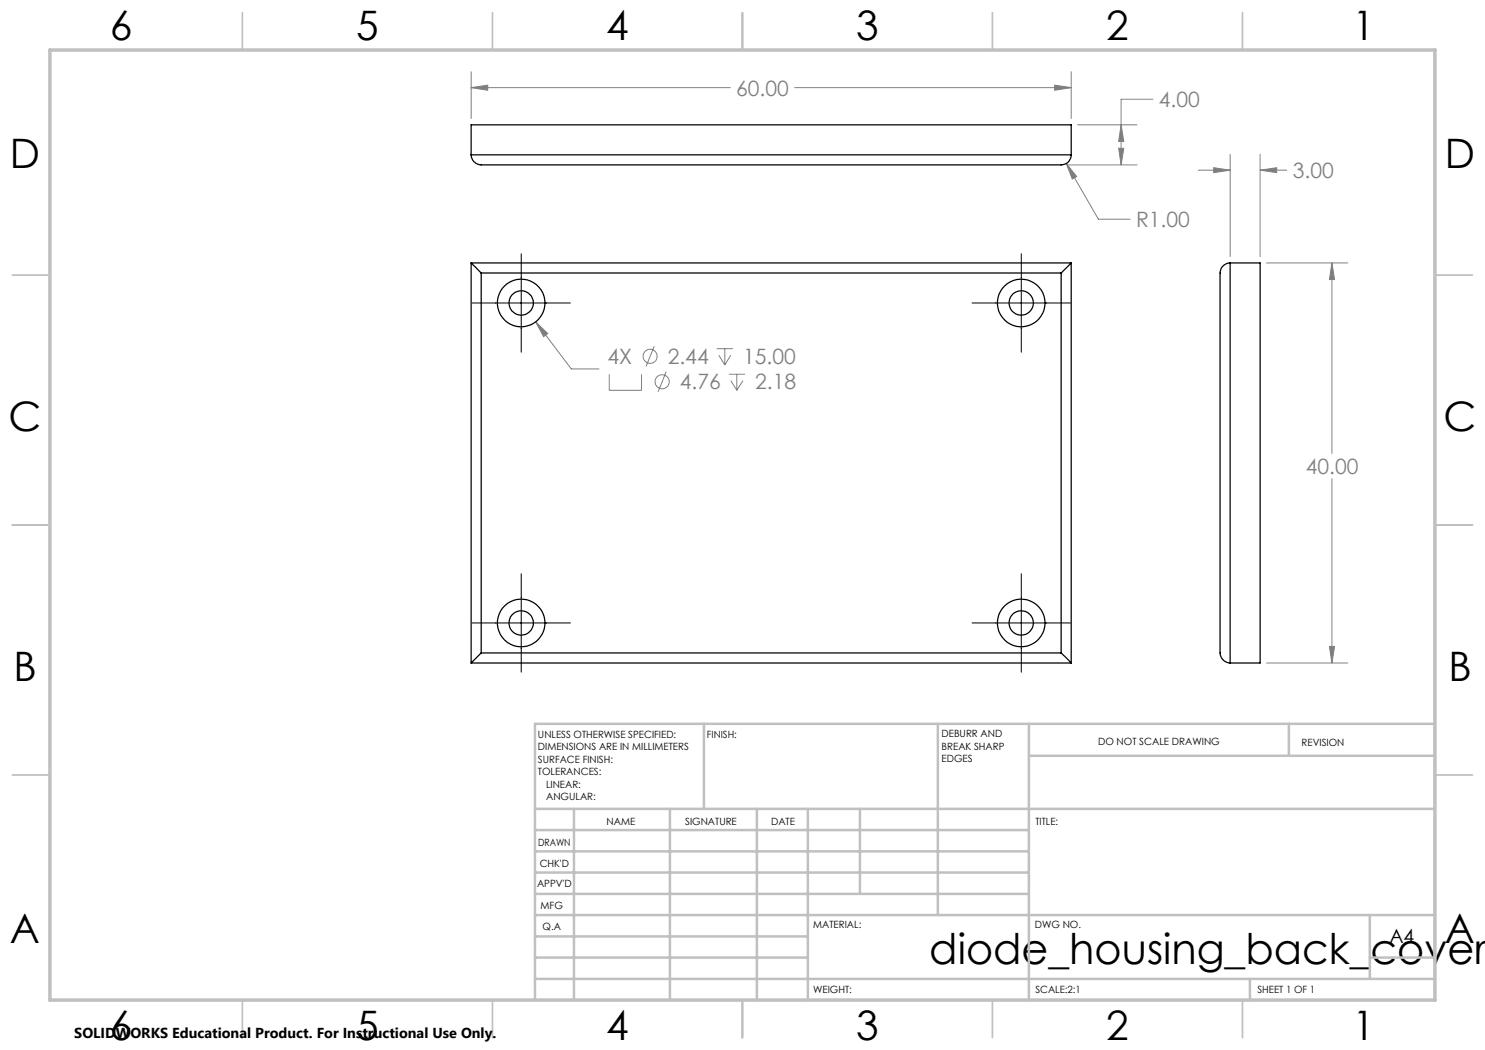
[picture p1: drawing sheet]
<svg xmlns="http://www.w3.org/2000/svg" width="297mm" height="210mm" viewBox="0 0 297 210" stroke-linecap="round" stroke-linejoin="round" font-family="sans-serif">
<g fill="none" stroke="#808080" stroke-width=".2">
<path d="M94.2 17.5l3.3-.5v1.1zM94.2 14.3v9.4M94.2 17.5h51.9M158.9 17.5h55.3M210.9 17l3.3 .5-3.3 .6zM214.2 14.3v9.4M230.6 19.9h-6.4v13.1M213.3 32.7l2 2.6-.8 .5zM213.3 32.7l6.4 11.1h6.3M213.5 33h13.9M215.5 25h11.9M223.7 29.7h1.1l-.6 3.3z"/>
<path d="M224.2 25l.6 3.3h-1.1zM239.7 34h6.3M242.7 33.5l3.3 .5-3.3 .5zM246 30.9v20.4M252 34l3.3-.5v1zM252 30.9v20.4M252 34h5.4M253.3 52.6h16.3M266.4 52.6l.5 3.3h-1zM266.4 52.6v38.1M107.1 64.4l2.4 2.3-.8 .6zM107.1 64.4l7.2 9.4h5.5"/>
<path d="M121.8 74.9v3.2h6.5v-3.2M130.8 69.2l-1.6 4.1M133.2 74.3l-1.6 4.1M143.3 69.7h3.3M143.8 71l1.2 2M145 69.7v3.3M145.8 74.9h3.2M146.2 71l-1.2 2M146.2 76.1l1.2 2M147.4 74.9v3.2M148.6 76.1l-1.2 2M266.4 95.7v36.9"/>
<path d="M253.3 132.6h16.3M265.9 129.3h1l-.5 3.3z"/>
<circle cx="130" cy="71.3" r="1.41"/>
<circle cx="132.4" cy="76.3" r="1.41"/>
</g>
<path d="M104.2 50.8v19.6M204.3 50.8v19.6M94.4 60.6h19.7M194.4 60.6h19.7M104.2 114.8v19.6M204.3 114.8v19.6M94.4 124.6h19.7M194.4 124.6h19.7" fill="none" stroke="#000" stroke-width=".2"/>
<g fill="none" stroke="#c0c0c0" stroke-width=".35">
<path d="M48.5 2.5v7.5M98.5 2.5v7.5M148.5 2.5v7.5M198.5 2.5v7.5M248.5 2.5v7.5M2.5 55h7.5M287 55h7.5M2.5 105h7.5M287 105h7.5M2.5 155h7.5M287 155h7.5M48.5 200v7.5"/>
<path d="M98.5 200v7.5M148.5 200v7.5M198.5 200v7.5M248.5 200v7.5"/>
</g>
<g fill="none" stroke="#c0c0c0" stroke-width=".5">
<path d="M140.8 144.8v17M187.6 144.8v38.2M205.8 144.8v55.2M205.8 151.2h81.2M257.8 144.8v6.4M287 144.8h-180v55.2M107 161.8h180M107 178.8h98.8M107 174.5h98.8M107 170.3h98.8M107 166h98.8M114.8 161.8v38.2"/>
<path d="M134 161.8v38.2M151.4 161.8v38.2M161.6 161.8v38.2M172 161.8v17M107 195.8h180M107 191.5h54.6M107 187.3h54.6M107 183h180M250 195.8v4.2M274 191.5h13M274 183v12.8"/>
</g>
<path d="M10 10h277v190h-277z" fill="none" stroke="#c0c0c0" stroke-width=".7"/>
<path d="M107.1 64.4l1.6 2.9 .8-.6zM213.3 32.7l1.2 3.1 .8-.5zM94.2 17.5l3.3-.5v1.1zM210.9 17l3.3 .5-3.3 .6zM224.2 25l.6 3.3h-1.1zM223.7 29.7h1.1l-.6 3.3zM266.4 52.6l.5 3.3h-1zM265.9 129.3h1l-.5 3.3zM252 34l3.3-.5v1zM242.7 33.5l3.3 .5-3.3 .5z" fill="#808080"/>
<g fill="none" stroke="#000" stroke-width=".25">
<path d="M94.2 31a2.05 2.05 0 0 0 2 2h116a1.97 1.97 0 0 0 2-2M94.2 31v-6h120v6M94.2 31h120M94.2 52.6l2 2M94.2 52.6v80M94.2 52.6h120M96.2 54.6v76M96.2 54.6h116M212.2 54.6v76M214.2 52.6l-2 2M214.2 52.6v80M246 52.6a2.02 2.02 0 0 0-2 2v76a2.1 2.1 0 0 0 2 2"/>
<path d="M246 52.6h6v80h-6M246 52.6v80M94.2 132.6h120M96.2 130.6l-2 2M96.2 130.6h116M212.2 130.6l2 2"/>
<circle cx="104.2" cy="60.6" r="4.8"/>
<circle cx="104.2" cy="60.6" r="2.43"/>
<circle cx="204.3" cy="60.6" r="4.8"/>
<circle cx="204.3" cy="60.6" r="2.44"/>
<circle cx="104.2" cy="124.6" r="4.8"/>
<circle cx="104.2" cy="124.6" r="2.44"/>
<circle cx="204.2" cy="124.6" r="2.45"/>
<circle cx="204.3" cy="124.6" r="4.8"/>
</g>
<text font-size="8.5" x="185.9" y="192.7">diode_housing_back_cover</text>
<g font-size="8.1">
<text x="22" y="8">6</text>
<text x="71.2" y="8">5</text>
<text x="121.2" y="8">4</text>
<text x="171.3" y="8">3</text>
<text x="221.3" y="8">2</text>
<text x="270.5" y="8">1</text>
<text x="2" y="33.6">D</text>
<text x="289" y="33.6">D</text>
<text x="1.7" y="86.1">C</text>
<text x="288.7" y="86.1">C</text>
<text x="2.7" y="136.1">B</text>
<text x="289.7" y="136.1">B</text>
<text x="2" y="188.6">A</text>
<text x="289" y="188.6">A</text>
<text x="22" y="208">6</text>
<text x="71.2" y="208">5</text>
<text x="121.2" y="208">4</text>
<text x="171.3" y="208">3</text>
<text x="221.3" y="208">2</text>
<text x="270.5" y="208">1</text>
</g>
<g font-size="4.2" fill="#808080">
<text x="147.2" y="19.1">60.00</text>
<text x="231.8" y="21.4">4.00</text>
<text x="258.6" y="35.6">3.00</text>
<text x="227.2" y="45.4">R1.00</text>
<text x="121.5" y="72.8">4X</text>
<text x="133.5" y="72.8">2.44</text>
<text x="135.9" y="77.9">4.76</text>
<text x="148.6" y="72.8">15.00</text>
<text x="151" y="77.9">2.18</text>
<text x="261.1" y="94.8">40.00</text>
</g>
<text font-size="3.9" x="277.9" y="188.5">A4</text>
<text font-size="2.9" x="14.9" y="207.6">SOLIDWORKS Educational Product. For Instructional Use Only.</text>
<g font-size="2">
<text x="107.6" y="147.6">UNLESS OTHERWISE SPECIFIED:</text>
<text x="141.4" y="147.6">FINISH:</text>
<text x="188.3" y="147.5">DEBURR AND</text>
<text x="188.3" y="150">BREAK SHARP</text>
<text x="219.6" y="149">DO NOT SCALE DRAWING</text>
<text x="260.3" y="149.2">REVISION</text>
<text x="107.6" y="150.1">DIMENSIONS ARE IN MILLIMETERS</text>
<text x="107.6" y="152.6">SURFACE FINISH:</text>
<text x="107.6" y="155.1">TOLERANCES:</text>
<text x="188.3" y="152.5">EDGES</text>
<text x="109.2" y="157.6">LINEAR:</text>
<text x="109.2" y="160.1">ANGULAR:</text>
<text x="121.3" y="165">NAME</text>
<text x="137" y="164.9">SIGNATURE</text>
<text x="154.2" y="164.9">DATE</text>
<text x="207.1" y="164.9">TITLE:</text>
<text x="107.6" y="169.1">DRAWN</text>
<text x="107.9" y="173.3">CHK'D</text>
<text x="107.4" y="177.4">APPV'D</text>
<text x="108.1" y="181.8">MFG</text>
<text x="108.5" y="186">Q.A</text>
<text x="162.6" y="185.5">MATERIAL:</text>
<text x="207" y="185.5">DWG NO.</text>
<text x="162.6" y="198.5">WEIGHT:</text>
<text x="207.1" y="198.6">SCALE:2:1</text>
<text x="251.5" y="198.6">SHEET 1 OF 1</text>
</g>
</svg>
